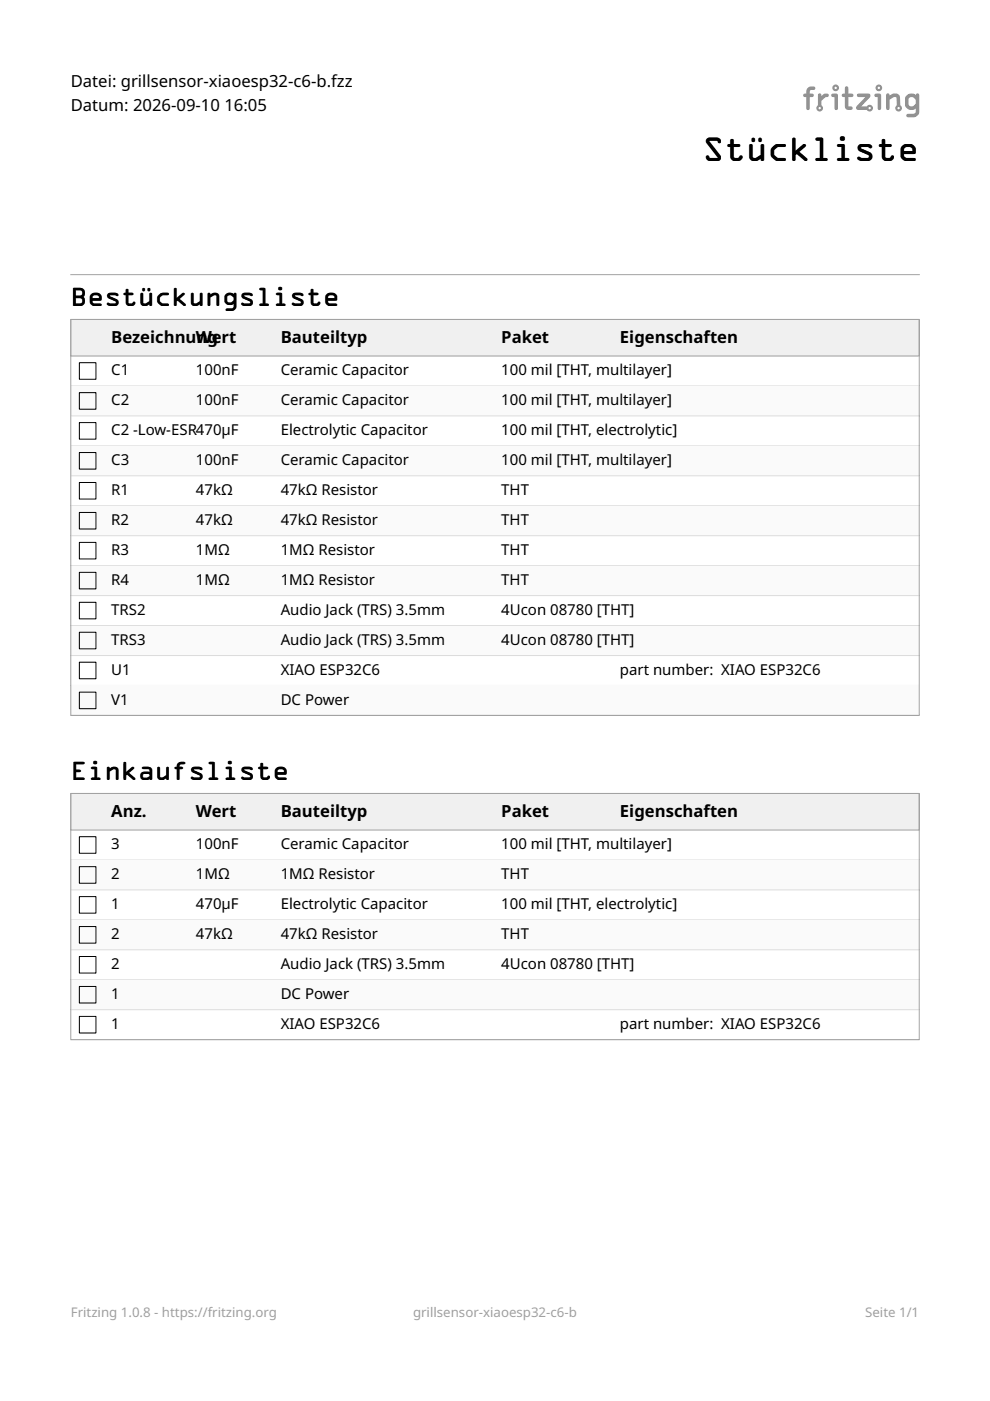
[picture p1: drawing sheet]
<svg xmlns="http://www.w3.org/2000/svg" width="210mm" height="297mm" viewBox="0 0 210 297" stroke-linecap="round" stroke-linejoin="round" font-family="sans-serif">
<g fill="#8c8c8c">
<path d="M179.2 18.4l.3-.1 .3 .1 .1 1.4h.6a.38 .38 0 0 1 .4 .4 .38 .38 0 0 1-.4 .4h-.6v1.9l.4 .1a.38 .38 0 0 1 .5 .3 .38 .38 0 0 1-.5 .4 .84 .84 0 0 1-1.2-.8v-1.9a.43 .43 0 0 1-.6-.4 .43 .43 0 0 1 .6-.4z"/>
<path d="M176.4 19.9l.8-.1a.4 .4 0 0 1 .5 .5v2.6a.38 .38 0 0 1-.4 .4 .38 .38 0 0 1-.4-.4v-2.3l-.6-.2z"/>
<path d="M171.3 18.6l.5-.2a.85 .85 0 0 1 1.1 .3 1.06 1.06 0 0 1-1.1 .4l-.1 .7h.4a.38 .38 0 0 1 .4 .4 .38 .38 0 0 1-.4 .4h-.4v2.3a.38 .38 0 0 1-.4 .4 .38 .38 0 0 1-.4-.4v-2.3a.43 .43 0 0 1-.6-.4 .43 .43 0 0 1 .6-.4l.1-.7z"/>
<path d="M185.5 19.9l.9-.1a.4 .4 0 0 1 .4 .5v2.6a.38 .38 0 0 1-.3 .4 .38 .38 0 0 1-.4-.4v-2.3l-.7-.2z"/>
<path d="M181.8 19.9l-.1 .3 .1 .3 1.7 .1-1.7 1.7a.52 .52 0 0 0-.3 .6 .52 .52 0 0 0 .5 .4h1.8a.71 .71 0 0 0 1 .2 .71 .71 0 0 0 0-1.1 .71 .71 0 0 0-1 .2h-1.2l1.7-1.8a.52 .52 0 0 0 .3-.5 .52 .52 0 0 0-.5-.5zM184.1 22.9a.26 .26 0 0 1 .5 0 .26 .26 0 0 1-.5 0z"/>
<path d="M176.5 18.6a.71 .71 0 0 0 1.4 0 .71 .71 0 0 0-1.4 0zM176.9 18.6a.26 .26 0 0 1 .5 0 .26 .26 0 0 1-.5 0z"/>
<path d="M173.6 19.9l-.2 .4v2a.71 .71 0 0 0-.1 1.1 .71 .71 0 0 0 1 0 .71 .71 0 0 0-.1-1.1v-.9l.8-.8a.46 .46 0 0 0 .7-.4 .46 .46 0 0 0-.7-.4l-.8 .6-.1-.3a.36 .36 0 0 0-.5-.2zM173.5 22.9a.26 .26 0 0 1 .5 0 .26 .26 0 0 1-.5 0z"/>
<path d="M192.2 20.3l-.3 .5v1.3a1.37 1.37 0 0 0 .8 1.1 1.37 1.37 0 0 0 1.5-.2v.6a.55 .55 0 0 1-.6 .5h-1a.38 .38 0 0 0-.4 .4 .38 .38 0 0 0 .4 .4h1a1.29 1.29 0 0 0 1.3-1.3v-3.3a.37 .37 0 0 0-.3-.5 .37 .37 0 0 0-.4 .4 1.47 1.47 0 0 0-2 .1zM192.7 20.8l.3-.2a.93 .93 0 0 1 1.2 .7v.6a.8 .8 0 0 1-.7 .7 .8 .8 0 0 1-.9-.6z"/>
<path d="M185.6 18.6a.71 .71 0 0 0 1.4 0 .71 .71 0 0 0-1.4 0zM186.1 18.6a.26 .26 0 0 1 .5 0 .26 .26 0 0 1-.5 0z"/>
<path d="M188 19.8l-.1 .5v2.6a.38 .38 0 0 0 .3 .4 .38 .38 0 0 0 .4-.4v-1.8l1-.5a.34 .34 0 0 1 .4 0 .34 .34 0 0 1 .1 .4v1.3a.71 .71 0 0 0-.1 1.1 .71 .71 0 0 0 1.1 0 .71 .71 0 0 0-.2-1.1l-.1-1.9a.88 .88 0 0 0-.9-.6h-.5l-.8 .5v-.2a.36 .36 0 0 0-.6-.3zM190.3 22.9a.26 .26 0 0 1 .5 0 .26 .26 0 0 1-.5 0z"/>
</g>
<path d="M15 58.2h179.9" fill="none" stroke="#a0a0a4" stroke-width=".21"/>
<path d="M15 67.7h179.9v7.8h-179.9z" fill="#f0f0f0"/>
<path d="M15 67.7h179.9v7.8h-179.9z" fill="none" stroke="#a0a0a4" stroke-width=".21"/>
<path d="M16.8 76.9h3.5v3.5h-3.5z" fill="none" stroke="#000" stroke-width=".21"/>
<path d="M15 81.8h179.9" fill="none" stroke="#dcdcdc" stroke-width=".21"/>
<path d="M15 81.8h179.9v6.4h-179.9z" fill="#fafafa"/>
<path d="M16.8 83.2h3.5v3.6h-3.5zM16.8 89.6h3.5v3.5h-3.5z" fill="none" stroke="#000" stroke-width=".21"/>
<path d="M15 88.2h179.9M15 94.5h179.9" fill="none" stroke="#dcdcdc" stroke-width=".21"/>
<path d="M15 94.5h179.9v6.4h-179.9z" fill="#fafafa"/>
<path d="M16.8 95.9h3.5v3.6h-3.5zM16.8 102.3h3.5v3.5h-3.5z" fill="none" stroke="#000" stroke-width=".21"/>
<path d="M15 100.9h179.9M15 107.2h179.9" fill="none" stroke="#dcdcdc" stroke-width=".21"/>
<path d="M15 107.2h179.9v6.4h-179.9z" fill="#fafafa"/>
<path d="M16.8 108.6h3.5v3.6h-3.5zM16.8 115h3.5v3.5h-3.5z" fill="none" stroke="#000" stroke-width=".21"/>
<path d="M15 113.6h179.9M15 119.9h179.9" fill="none" stroke="#dcdcdc" stroke-width=".21"/>
<path d="M15 119.9h179.9v6.4h-179.9z" fill="#fafafa"/>
<path d="M16.8 121.3h3.5v3.6h-3.5zM16.8 127.7h3.5v3.5h-3.5z" fill="none" stroke="#000" stroke-width=".21"/>
<path d="M15 126.3h179.9M15 132.6h179.9" fill="none" stroke="#dcdcdc" stroke-width=".21"/>
<path d="M15 132.6h179.9v6.4h-179.9z" fill="#fafafa"/>
<path d="M16.8 134h3.5v3.6h-3.5zM16.8 140.4h3.5v3.5h-3.5z" fill="none" stroke="#000" stroke-width=".21"/>
<path d="M15 139h179.9M15 145.3h179.9" fill="none" stroke="#dcdcdc" stroke-width=".21"/>
<path d="M15 145.3h179.9v6.4h-179.9z" fill="#fafafa"/>
<path d="M16.8 146.7h3.5v3.6h-3.5z" fill="none" stroke="#000" stroke-width=".21"/>
<path d="M15 151.7h179.9" fill="none" stroke="#dcdcdc" stroke-width=".21"/>
<path d="M15 67.7h179.9v84h-179.9z" fill="none" stroke="#a0a0a4" stroke-width=".21"/>
<path d="M15 168.2h179.9v7.8h-179.9z" fill="#f0f0f0"/>
<path d="M15 168.2h179.9v7.8h-179.9z" fill="none" stroke="#a0a0a4" stroke-width=".21"/>
<path d="M16.8 177.4h3.5v3.5h-3.5z" fill="none" stroke="#000" stroke-width=".21"/>
<path d="M15 182.3h179.9" fill="none" stroke="#dcdcdc" stroke-width=".21"/>
<path d="M15 182.3h179.9v6.4h-179.9z" fill="#fafafa"/>
<path d="M16.8 183.7h3.5v3.6h-3.5zM16.8 190.1h3.5v3.5h-3.5z" fill="none" stroke="#000" stroke-width=".21"/>
<path d="M15 188.7h179.9M15 195h179.9" fill="none" stroke="#dcdcdc" stroke-width=".21"/>
<path d="M15 195h179.9v6.4h-179.9z" fill="#fafafa"/>
<path d="M16.8 196.4h3.5v3.6h-3.5zM16.8 202.8h3.5v3.5h-3.5z" fill="none" stroke="#000" stroke-width=".21"/>
<path d="M15 201.4h179.9M15 207.7h179.9" fill="none" stroke="#dcdcdc" stroke-width=".21"/>
<path d="M15 207.7h179.9v6.4h-179.9z" fill="#fafafa"/>
<path d="M16.8 209.1h3.5v3.6h-3.5zM16.8 215.5h3.5v3.5h-3.5z" fill="none" stroke="#000" stroke-width=".21"/>
<path d="M15 214.1h179.9M15 220.4h179.9" fill="none" stroke="#dcdcdc" stroke-width=".21"/>
<path d="M15 168.2h179.9v52.2h-179.9z" fill="none" stroke="#a0a0a4" stroke-width=".21"/>
<text font-size="6.3" x="149" y="34">Stückliste</text>
<g font-size="4.9">
<text x="15" y="64.9">Bestückungsliste</text>
<text x="15" y="165.4">Einkaufsliste</text>
</g>
<g font-size="3.5">
<text x="15" y="18.5">Datei: grillsensor-xiaoesp32-c6-b.fzz</text>
<text x="15" y="23.5">Datum: 2026-09-10</text>
<text x="47.6" y="23.5">16:05</text>
<text x="23.6" y="72.7">BezeichnuWert</text>
<text x="41.7" y="72.7">ng</text>
<text x="59.5" y="72.7">Bauteiltyp</text>
<text x="106.3" y="72.7">Paket</text>
<text x="131.4" y="72.7">Eigenschaften</text>
<text x="23.6" y="173.2">Anz.</text>
<text x="41.6" y="173.2">Wert</text>
<text x="59.5" y="173.2">Bauteiltyp</text>
<text x="106.3" y="173.2">Paket</text>
<text x="131.4" y="173.2">Eigenschaften</text>
</g>
<g font-size="3.2">
<text x="23.6" y="79.5">C1</text>
<text x="41.6" y="79.5">100nF</text>
<text x="59.5" y="79.5">Ceramic Capacitor</text>
<text x="106.3" y="79.5">100 mil [THT, multilayer]</text>
<text x="23.6" y="85.9">C2</text>
<text x="41.6" y="85.9">100nF</text>
<text x="59.5" y="85.9">Ceramic Capacitor</text>
<text x="106.3" y="85.9">100 mil [THT, multilayer]</text>
<text x="23.6" y="92.2">C2 -Low-ESR470µF</text>
<text x="59.5" y="92.2">Electrolytic Capacitor</text>
<text x="106.3" y="92.2">100 mil [THT, electrolytic]</text>
<text x="23.6" y="98.6">C3</text>
<text x="41.6" y="98.6">100nF</text>
<text x="59.5" y="98.6">Ceramic Capacitor</text>
<text x="106.3" y="98.6">100 mil [THT, multilayer]</text>
<text x="23.6" y="104.9">R1</text>
<text x="41.6" y="104.9">47kΩ</text>
<text x="59.5" y="104.9">47kΩ Resistor</text>
<text x="106.3" y="104.9">THT</text>
<text x="23.6" y="111.3">R2</text>
<text x="41.6" y="111.3">47kΩ</text>
<text x="59.5" y="111.3">47kΩ Resistor</text>
<text x="106.3" y="111.3">THT</text>
<text x="23.6" y="117.6">R3</text>
<text x="41.6" y="117.6">1MΩ</text>
<text x="59.5" y="117.6">1MΩ Resistor</text>
<text x="106.3" y="117.6">THT</text>
<text x="23.6" y="124">R4</text>
<text x="41.6" y="124">1MΩ</text>
<text x="59.5" y="124">1MΩ Resistor</text>
<text x="106.3" y="124">THT</text>
<text x="23.6" y="130.3">TRS2</text>
<text x="59.5" y="130.3">Audio Jack (TRS) 3.5mm</text>
<text x="106.3" y="130.3">4Ucon 08780 [THT]</text>
<text x="23.6" y="136.7">TRS3</text>
<text x="59.5" y="136.7">Audio Jack (TRS) 3.5mm</text>
<text x="106.3" y="136.7">4Ucon 08780 [THT]</text>
<text x="23.6" y="143">U1</text>
<text x="59.5" y="143">XIAO ESP32C6</text>
<text x="131.4" y="143">part number: XIAO ESP32C6</text>
<text x="23.6" y="149.4">V1</text>
<text x="59.5" y="149.4">DC Power</text>
<text x="23.6" y="180">3</text>
<text x="41.6" y="180">100nF</text>
<text x="59.5" y="180">Ceramic Capacitor</text>
<text x="106.3" y="180">100 mil [THT, multilayer]</text>
<text x="23.6" y="186.4">2</text>
<text x="41.6" y="186.4">1MΩ</text>
<text x="59.5" y="186.4">1MΩ Resistor</text>
<text x="106.3" y="186.4">THT</text>
<text x="23.6" y="192.7">1</text>
<text x="41.6" y="192.7">470µF</text>
<text x="59.5" y="192.7">Electrolytic Capacitor</text>
<text x="106.3" y="192.7">100 mil [THT, electrolytic]</text>
<text x="23.6" y="199.1">2</text>
<text x="41.6" y="199.1">47kΩ</text>
<text x="59.5" y="199.1">47kΩ Resistor</text>
<text x="106.3" y="199.1">THT</text>
<text x="23.6" y="205.4">2</text>
<text x="59.5" y="205.4">Audio Jack (TRS) 3.5mm</text>
<text x="106.3" y="205.4">4Ucon 08780 [THT]</text>
<text x="23.6" y="211.8">1</text>
<text x="59.5" y="211.8">DC Power</text>
<text x="23.6" y="218.1">1</text>
<text x="59.5" y="218.1">XIAO ESP32C6</text>
<text x="131.4" y="218.1">part number: XIAO ESP32C6</text>
</g>
<g font-size="2.8" fill="#a0a0a4">
<text x="15" y="279.2">Fritzing 1.0.8 - https://fritzing.org</text>
<text x="87.6" y="279.2">grillsensor-xiaoesp32-c6-b</text>
<text x="183.4" y="279.2">Seite 1/1</text>
</g>
</svg>
